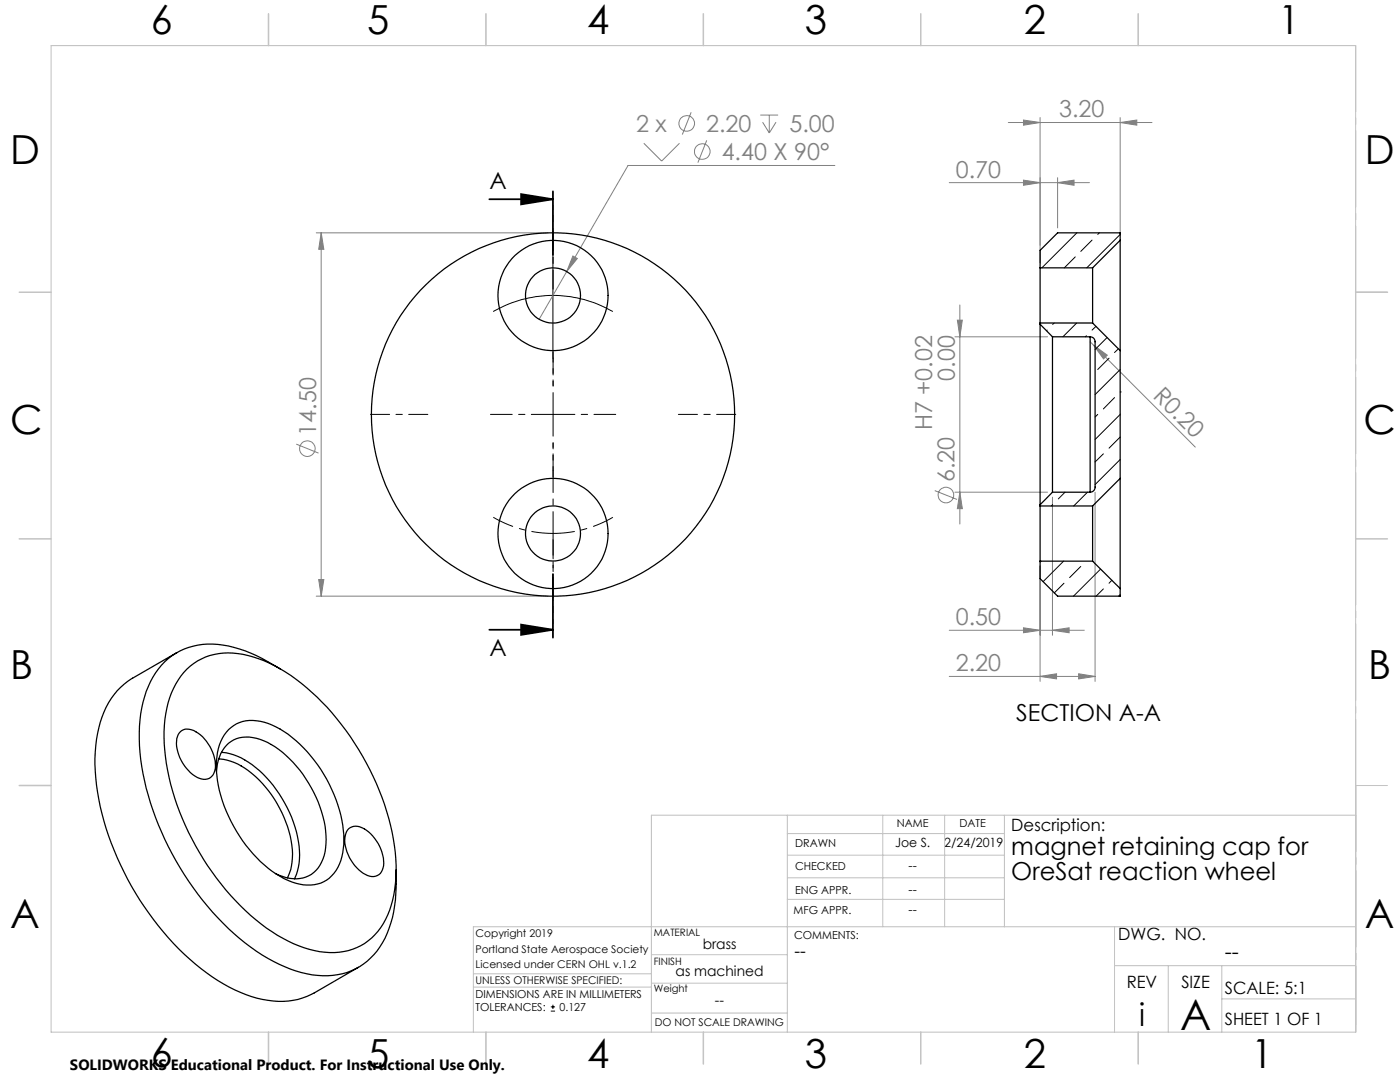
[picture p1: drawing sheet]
<svg xmlns="http://www.w3.org/2000/svg" width="279mm" height="216mm" viewBox="0 0 279 216" stroke-linecap="round" stroke-linejoin="round" font-family="sans-serif">
<g fill="none" stroke="#808080" stroke-width=".2">
<path d="M128.5 28.6l3.5 3.5 3.6-3.5M137.9 22.4l-1.7 4.4M141 28l-1.7 4.5M151.7 23h3.6M152.2 24.4l1.3 2.1M153.5 23v3.5M154.9 24.4l-1.4 2.1M166.6 33h-41.3l-17.7 30.7M189.4 36.4h28M201.2 24.4h28.7M204.3 24l3.3 .4-3.3 .6zM204.3 35.9l3.3 .5-3.3 .6z"/>
<path d="M207.6 23.5v29M211.1 36.4l3.2-.5v1.1zM211.1 35.5v10M223.6 24.4l3.3-.4v1zM223.6 23.5v23.5M63.1 46.5h46.3M64.1 46.5l.5 3.2h-1zM64.1 46.5v72.5M114.3 51.1l.9 .5-2.1 2.6zM190.6 67.2h18.5M191.1 63.9h1l-.5 3.3zM191.6 60.9v43.7"/>
<path d="M217.6 68.2l.7 .7M218.3 68.9l2.7 2-.8 .7zM218.3 68.9l20.2 20.3M59.1 88.6l4.5 1.8M186.5 97.9l4.5 1.8M190.6 98.2h18.5M191.6 98.2l.5 3.3h-1zM210 99.2v27.6M218.5 98.2v37.8M63.1 119h46.3M63.6 115.6h1l-.5 3.4zM207.6 113v23"/>
<path d="M189.4 135h29.1M189.4 125.8h27M204.3 125.3l3.3 .5-3.3 .5zM207.6 135l3.3-.6v1.1zM210 125.8l3.4-.5v1zM215.3 134.4l3.2 .6-3.2 .5z"/>
<circle cx="137" cy="24.6" r="1.56"/>
<circle cx="140.1" cy="30.2" r="1.56"/>
<circle cx="61.3" cy="89.5" r="1.55"/>
<circle cx="188.8" cy="98.8" r="1.56"/>
</g>
<path d="M110.3 46.5v25M98.4 62.2a23.8 23.8 0 0 1 23.9 0M109.9 201.8h.9M109.9 200.9h.9M110.3 200.5v.8" fill="none" stroke="#000" stroke-width=".2"/>
<path d="M110.4 106.4a23.8 23.8 0 0 0 11.9-3.2M110.4 106.4a23.8 23.8 0 0 1-11.9-3.2" fill="none" stroke="#000" stroke-width=".2" stroke-dasharray="15.2 1.3 1.3 1.3" stroke-dashoffset="10.9" stroke-linecap="butt"/>
<path d="M97.6 39.8h12.7M104 38.7l6.3 1.1-6.3 1zM110.3 38.2v12.7M110.3 114.5v12.7M97.6 125.7h12.7M104 124.6l6.3 1.1-6.3 1z" fill="none" stroke="#000" stroke-width=".35"/>
<path d="M110.4 46.4v-5.5M110.4 71.4v5.5M110.4 93.9v-5.5M110.4 118.9v5.5" fill="none" stroke="#000" stroke-width=".2" stroke-dasharray="15.2 1.3 1.3 1.3" stroke-dashoffset="14.4"/>
<path d="M110.4 82.7h-12.5M110.4 82.7v12.5M110.4 82.7h12.5M110.4 82.7v-12.5M110.4 106.4v12.5M110.4 106.4v-12.5" fill="none" stroke="#000" stroke-width=".2" stroke-dasharray="15.2 1.3 1.3 1.3" stroke-dashoffset="10.9"/>
<path d="M110.4 57.7v-11.5M85.4 82.7h-11.5M135.4 82.7h11.4M110.4 107.7v11.4" fill="none" stroke="#000" stroke-width=".2" stroke-dasharray="15.2 1.3 1.3 1.3" stroke-dashoffset="11.4"/>
<path d="M270.6 9.1v49.2M270.6 58.3v49.2M270.6 107.5v49.2M270.6 156.7v49.2" fill="none" stroke="#c0c0c0" stroke-width=".2" stroke-dasharray="15.2 1.3 1.3 1.3" stroke-dashoffset="2.1"/>
<g fill="none" stroke="#c0c0c0" stroke-width=".2">
<path d="M10.2 9.1h260.3v196.9h-260.3zM270.5 58.3h6.4M270.5 156.7h6.4M157.1 162.7v43.3M157.1 175.2h43.3M157.1 170.6h43.3M157.1 166.3h43.3M157.1 179.5h43.3M176.2 162.7v22.2M188.5 162.7v22.2M200.4 162.7v22.2M270.6 162.7h-140.6v43.3"/>
<path d="M94.5 197h35.5M94.5 194.3h35.5M130 196.2h27.1M130 190.5h27.1M222.4 184.9v21.1M222.4 192.7h48.1M233.2 192.7v13.3M243.8 199.3h26.7M243.8 192.7v13.3M270.5 184.9h-176v21.1M130 202.1h27.1"/>
</g>
<g fill="none" stroke="#c0c0c0" stroke-width=".3">
<path d="M53.6 2.8v6.3M97 2.8v6.3M140.4 2.8v6.3M183.8 2.8v6.3M227.2 2.8v6.3M3.8 58.3h6.4M270.5 58.3h6.4M3.8 107.5h6.4M270.5 107.5h6.4M3.8 156.7h6.4M53.6 206v6.3M97 206v6.3"/>
<path d="M140.4 206v6.3M183.8 206v6.3M227.2 206v6.3"/>
</g>
<path d="M104 38.7l6.3 1.1-6.3 1zM104 124.6l6.3 1.1-6.3 1z" fill="#000"/>
<g fill="#808080">
<path d="M114.3 51.1l.9 .5-2.1 2.6z"/>
<path d="M218.3 68.9l2.7 2-.8 .7z"/>
<path d="M223.6 24.4l3.3-.4v1zM204.3 24l3.3 .4-3.3 .6zM215.3 134.4l3.2 .6-3.2 .5zM207.6 135l3.3-.6v1.1zM210 125.8l3.4-.5v1zM204.3 125.3l3.3 .5-3.3 .5z"/>
<path d="M191.6 98.2l.5 3.3h-1zM191.1 63.9h1l-.5 3.3z"/>
<path d="M64.1 46.5l.5 3.2h-1zM63.6 115.6h1l-.5 3.4z"/>
<path d="M204.3 35.9l3.3 .5-3.3 .6zM211.1 36.4l3.2-.5v1.1z"/>
</g>
<g fill="none" stroke="#000" stroke-width=".25">
<path d="M207.6 53.4v11.1M207.6 53.4h10.5M218.1 53.4v11.1M223.6 47.9v22.1M223.6 47.9v-1.4h-12.5l-3.5 3.5v3.4M223.6 47.9l-5.5 5.5M207.6 64.7v36M207.6 64.7l2.4 2.5M207.6 64.5h10.5M207.6 64.5v.2M210 67.2v31M210 67.2h7.6"/>
<path d="M217.6 67.2a.96 .96 0 0 1 .9 1v29a1.02 1.02 0 0 1-.9 1M217.6 67.2v31M218.1 64.5l5.5 5.5M223.6 70v25.5M210 98.2l-2.4 2.5M210 98.2h7.6M223.6 95.5v21.9M223.6 95.5l-5.5 5.5M207.6 101v11M207.6 112v3.5l3.5 3.5h12.5v-1.6M207.6 101h10.5M207.6 100.7v.3"/>
<path d="M207.6 112h10.5M218.1 101v11M218.1 112l5.5 5.4M35.3 130.2l-8.8 5.1a15.3 15.3 0 0 0-7 11.1 40.3 40.3 0 0 0 2.2 20.4 59 59 0 0 0 19.5 27.3 25.5 25.5 0 0 0 15.4 5.7l1-.1a13.8 13.8 0 0 0 5.1-1.6l8.8-5.1M37.3 133.5a12.5 12.5 0 0 1 12.2-2.7 32.1 32.1 0 0 1 14.8 9.4 53.3 53.3 0 0 1 14.6 29.8 22.5 22.5 0 0 1-2.9 15.1 12 12 0 0 1-13.2 4.6 31 31 0 0 1-14.8-9 52.7 52.7 0 0 1-15.1-31 21.3 21.3 0 0 1 3.2-14.8zM55.9 133.5a29.9 29.9 0 0 0-11.3-4.8 13.3 13.3 0 0 0-15.4 9.3 33.8 33.8 0 0 0 0 19.3 59.7 59.7 0 0 0 19.7 30.8 27.9 27.9 0 0 0 15.5 6.6 13.1 13.1 0 0 0 13.2-9.5 30 30 0 0 0 1.5-11.6M36 146a2.73 2.73 0 0 1 3.5 .3 8.1 8.1 0 0 1 3.4 7.5 2.21 2.21 0 0 1-3.6 1.3 8.3 8.3 0 0 1-4-7.7l.3-.8zM43.2 153.9a6.9 6.9 0 0 1 4-6.5 8.9 8.9 0 0 1 7.7 1.6 24.6 24.6 0 0 1 10.2 18.5 8.1 8.1 0 0 1-3 7 6.8 6.8 0 0 1-6.5 .1l-.6-.3M43.6 151.4a12.1 12.1 0 0 1 8.1 4.2 22.5 22.5 0 0 1 6.6 15.6l-.3 2.3-.6 1.7M44.2 150.1a12.4 12.4 0 0 1 7.6 3.7 24.8 24.8 0 0 1 8 16.8l-.3 2.4-.7 2.4M45.6 145.6a6.9 6.9 0 0 1 7.1-1.5 22.3 22.3 0 0 1 11.3 9.4 26.7 26.7 0 0 1 4.6 15 9 9 0 0 1-3.4 7.1 8.6 8.6 0 0 1-8.5-.3 27.9 27.9 0 0 1-12.9-17.6 16.5 16.5 0 0 1 .3-9.7l.6-1.3zM69.6 165.3a2.73 2.73 0 0 1 3.5 .4 8.1 8.1 0 0 1 3.3 7.5 2.21 2.21 0 0 1-3.5 1.3 8.1 8.1 0 0 1-4-7.7l.2-.8z"/>
<circle cx="110.4" cy="59" r="5.5"/>
<circle cx="110.4" cy="58.9" r="11"/>
<circle cx="110.4" cy="82.7" r="36.2"/>
<circle cx="110.4" cy="106.5" r="5.5"/>
<circle cx="110.4" cy="106.5" r="11"/>
</g>
<g fill="none" stroke="#000" stroke-width=".2">
<path d="M214.6 51.3l-2.2 2.1M214.9 46.5l-7 6.9M217.9 47.9l-2.2 2.3M219.4 46.5l-.3 .3M223.6 46.8l-6.7 6.6M209 65.9l-.2 .1M210.4 64.5l-.3 .2M214.9 64.5l-2.8 2.7M216.8 67l-.2 .2M218.7 65.1l-.8 .8M220.9 67.3l-2.4 2.4M221.3 71.5l-2.2 2.2"/>
<path d="M222.4 79.3l-2.2 2.3M223.2 69.6l-.8 .7M223.6 78.2h.1M223.6 73.7l-5.1 5M212.5 98.2l-1.3 1.4M217 98.2l-2.7 2.8M219.1 82.7l-.6 .5M220.2 90.6l-1.7 1.6M223.6 82.7l-5.1 5M223.6 91.7l-5.1 5M223.6 87.2l-2.3 2.2M207.8 112l-.2 .2"/>
<path d="M210.1 100.7l-.3 .3M212.3 112l-4.1 4.1M212.3 116.4l-1.9 1.9M215.7 113l-2.2 2.3M219.6 113.6l-5.4 5.4M220.2 117.5l-1.4 1.5M221.9 115.8l-.6 .6M223.6 118.6l-.4 .4"/>
</g>
<text font-size="8.5" x="235.5" y="205.4">A</text>
<g font-size="8">
<text x="30.1" y="6.8">6</text>
<text x="73.3" y="6.9">5</text>
<text x="117.2" y="6.9">4</text>
<text x="160.6" y="6.9">3</text>
<text x="204.3" y="6.9">2</text>
<text x="255.1" y="6.9">1</text>
<text x="2.1" y="32.7">D</text>
<text x="272.4" y="32.7">D</text>
<text x="2.1" y="86.5">C</text>
<text x="272.1" y="86.5">C</text>
<text x="2.1" y="135.6">B</text>
<text x="273.1" y="135.6">B</text>
<text x="2.1" y="185.1">A</text>
<text x="272.4" y="185.1">A</text>
<text x="30.1" y="212.9">6</text>
<text x="73.3" y="213">5</text>
<text x="117.2" y="213">4</text>
<text x="160.6" y="213">3</text>
<text x="204.3" y="213">2</text>
<text x="249.7" y="213">1</text>
</g>
<text font-size="6.3" x="227.3" y="204.6">i</text>
<g font-size="4.9">
<text x="201.8" y="170.7">magnet retaining cap for</text>
<text x="201.8" y="175.6">OreSat reaction wheel</text>
</g>
<g font-size="4.7" fill="#808080">
<text x="211.4" y="23.4">3.20</text>
<text x="126.9" y="26.3">2 x</text>
<text x="140.9" y="26.3">2.20</text>
<text x="157.6" y="26.3">5.00</text>
<text x="144" y="31.9">4.40 X 90°</text>
<text x="190.8" y="35.4">0.70</text>
<text x="190.6" y="76" transform="rotate(-90 190.6 76)">0.00</text>
<text x="230" y="79.2" transform="rotate(45 230 79.2)">R0.20</text>
<text x="63.1" y="86.9" transform="rotate(-90 63.1 86.9)">14.50</text>
<text x="186" y="85.8" transform="rotate(-90 186 85.8)">H7 +0.02</text>
<text x="190.5" y="96.2" transform="rotate(-90 190.5 96.2)">6.20</text>
<text x="190.8" y="124.7">0.50</text>
<text x="190.8" y="133.9">2.20</text>
</g>
<g font-size="4.7">
<text x="97.7" y="37.7">A</text>
<text x="97.7" y="131">A</text>
<text x="202.8" y="143.8">SECTION A-A</text>
</g>
<text font-size="4.2" x="244.4" y="191.4">--</text>
<text font-size="3.5" x="158.6" y="190.9">--</text>
<g font-size="3.4">
<text x="201.8" y="165.9">Description:</text>
<text x="223.2" y="187.6">DWG. NO.</text>
<text x="224.9" y="197.2">REV</text>
<text x="235.8" y="197.2">SIZE</text>
<text x="244.4" y="198.4">SCALE: 5:1</text>
<text x="244.4" y="204.6">SHEET 1 OF 1</text>
</g>
<text font-size="3" x="14" y="213.5">SOLIDWORKS Educational Product. For Instructional Use Only.</text>
<g font-size="2.8">
<text x="140.2" y="189.3">brass</text>
<text x="134.8" y="194.8">as machined</text>
<text x="142.7" y="200.6">--</text>
</g>
<g font-size="2.5">
<text x="178.7" y="169">Joe S.</text>
<text x="181.3" y="173.5">--</text>
<text x="188.5" y="169">2/24/2019</text>
<text x="181.3" y="178.3">--</text>
<text x="181.3" y="182.3">--</text>
</g>
<g font-size="2.2">
<text x="179" y="165.1">NAME</text>
<text x="191.5" y="165.1">DATE</text>
<text x="158.7" y="169">DRAWN</text>
<text x="158.7" y="173.5">CHECKED</text>
<text x="158.7" y="178.3">ENG APPR.</text>
<text x="158.4" y="182.4">MFG APPR.</text>
<text x="158.5" y="187.4">COMMENTS:</text>
<text x="94.9" y="199.1">DIMENSIONS ARE IN MILLIMETERS</text>
<text x="94.9" y="201.7">TOLERANCES:</text>
<text x="111.7" y="201.7">0.127</text>
</g>
<g font-size="2.1">
<text x="94.9" y="187">Copyright 2019</text>
<text x="94.9" y="190.1">Portland State Aerospace Society</text>
<text x="94.9" y="196.4">UNLESS OTHERWISE SPECIFIED:</text>
<text x="94.9" y="193.2">Licensed under CERN OHL v.1.2</text>
<text x="130.7" y="204.6">DO NOT SCALE DRAWING</text>
</g>
<g font-size="2">
<text x="130.5" y="186.8">MATERIAL</text>
<text x="130.5" y="192.5">FINISH</text>
<text x="130.5" y="198">Weight</text>
</g>
</svg>
